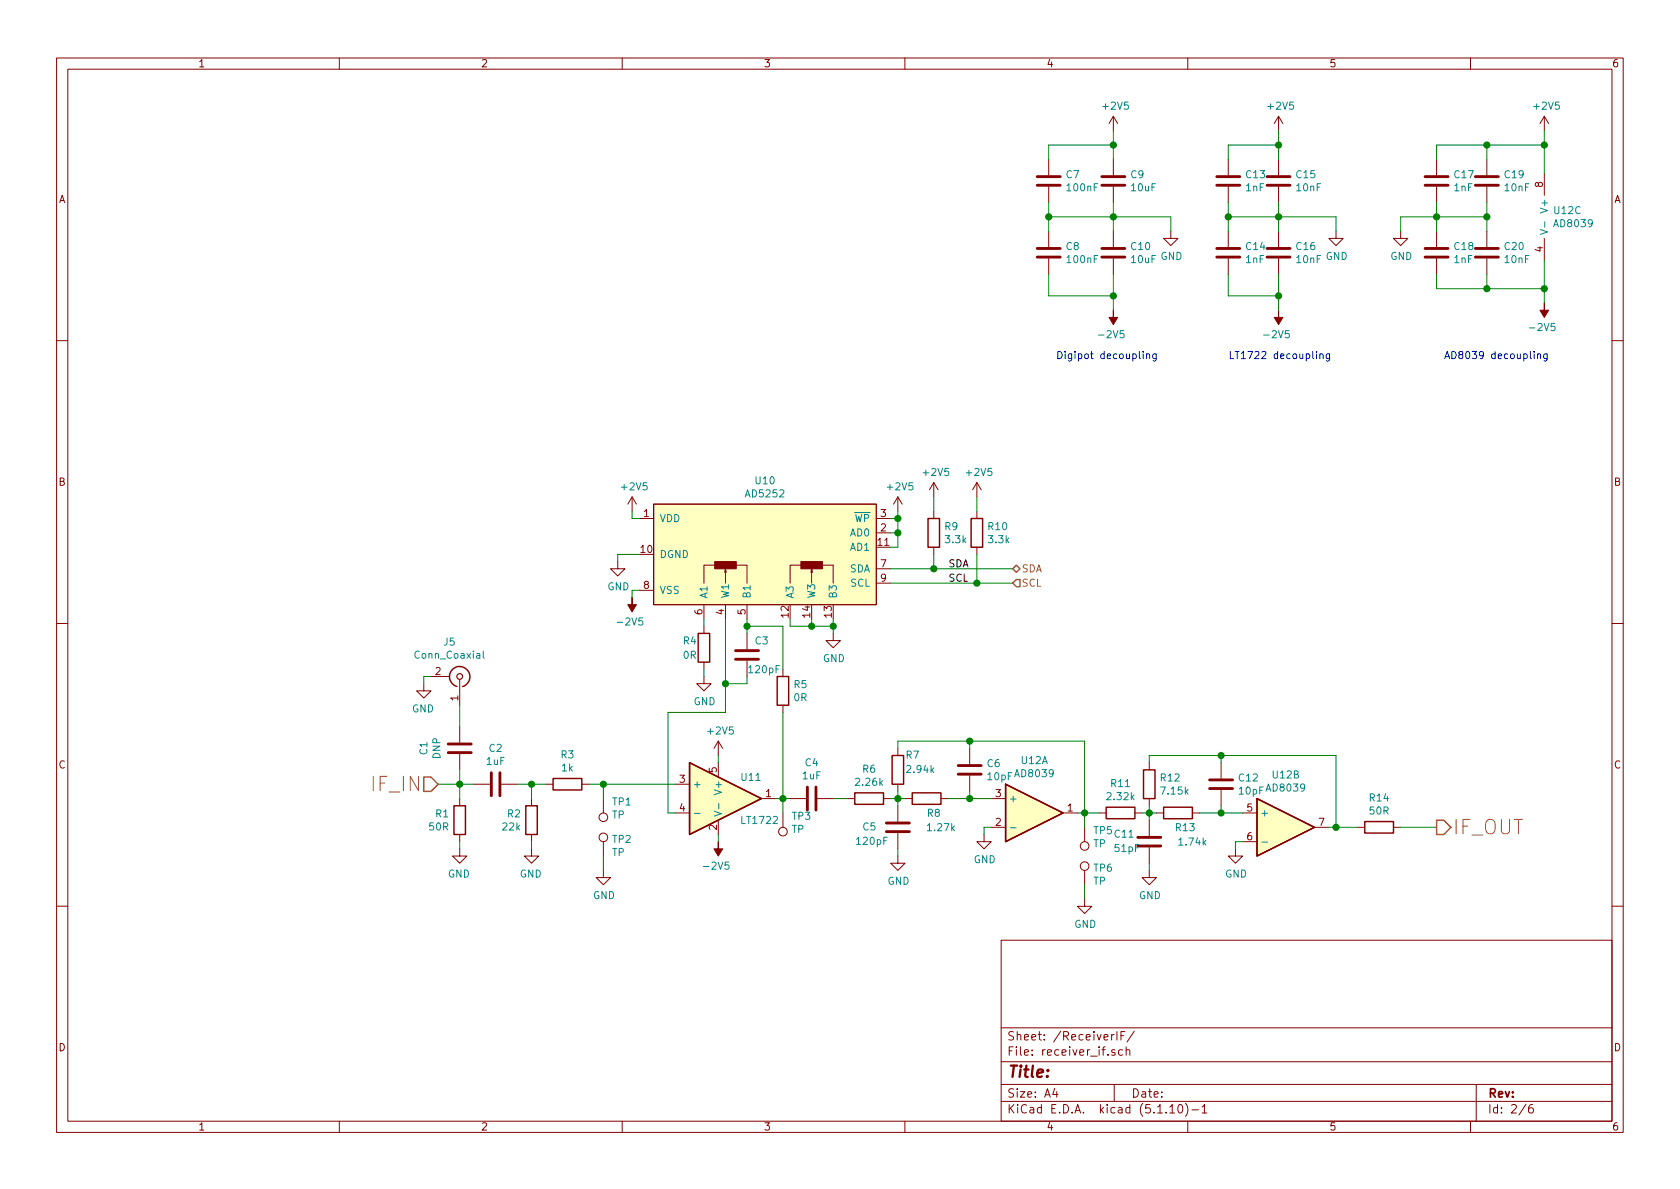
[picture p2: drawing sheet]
EESchema Schematic File Version 4
EELAYER 30 0
EELAYER END
$Descr A4 11693 8268
encoding utf-8
Sheet 2 6
Title ""
Date ""
Rev ""
Comp ""
Comment1 ""
Comment2 ""
Comment3 ""
Comment4 ""
$EndDescr
Text HLabel 3050 5450 0    100  Input ~ 0
IF_IN
$Comp
L Device:R R1
U 1 1
P 3200 5700
F 0 "R1" H 3270 5746 50  0000 L CNN
F 1 "50R" H 3270 5655 50  0000 L CNN
F 2 "Resistor_SMD:R_0603_1608Metric_Pad0.98x0.95mm_HandSolder" V 3130 5700 50  0001 C CNN
F 3 "~" H 3200 5700 50  0001 C CNN
	1    3200 5700
	-1   0    0    -1  
$EndComp
$Comp
L power:GND #PWR06
U 1 1
P 3200 5900
F 0 "#PWR06" H 3200 5650 50  0001 C CNN
F 1 "GND" H 3205 5727 50  0000 C CNN
F 2 "" H 3200 5900 50  0001 C CNN
F 3 "" H 3200 5900 50  0001 C CNN
	1    3200 5900
	-1   0    0    -1  
$EndComp
Wire Wire Line
	3200 5850 3200 5900
Wire Wire Line
	3200 5550 3200 5450
Wire Wire Line
	3200 5450 3050 5450
$Comp
L Device:C C2
U 1 1
P 3450 5450
F 0 "C2" V 3198 5450 50  0000 C CNN
F 1 "1uF" V 3289 5450 50  0000 C CNN
F 2 "Capacitor_SMD:C_0603_1608Metric_Pad1.08x0.95mm_HandSolder" H 3488 5300 50  0001 C CNN
F 3 "~" H 3450 5450 50  0001 C CNN
	1    3450 5450
	0    -1   1    0   
$EndComp
Wire Wire Line
	3200 5450 3300 5450
Connection ~ 3200 5450
$Comp
L Device:R R2
U 1 1
P 3700 5700
F 0 "R2" H 3770 5746 50  0000 L CNN
F 1 "22k" H 3770 5655 50  0000 L CNN
F 2 "Resistor_SMD:R_0603_1608Metric_Pad0.98x0.95mm_HandSolder" V 3630 5700 50  0001 C CNN
F 3 "~" H 3700 5700 50  0001 C CNN
	1    3700 5700
	-1   0    0    -1  
$EndComp
Wire Wire Line
	3700 5450 3700 5550
$Comp
L power:GND #PWR07
U 1 1
P 3700 5900
F 0 "#PWR07" H 3700 5650 50  0001 C CNN
F 1 "GND" H 3705 5727 50  0000 C CNN
F 2 "" H 3700 5900 50  0001 C CNN
F 3 "" H 3700 5900 50  0001 C CNN
	1    3700 5900
	-1   0    0    -1  
$EndComp
Wire Wire Line
	3700 5850 3700 5900
Text HLabel 10000 5750 2    100  Output ~ 0
IF_OUT
Wire Wire Line
	3600 5450 3700 5450
$Comp
L Device:R R3
U 1 1
P 3950 5450
F 0 "R3" V 3743 5450 50  0000 C CNN
F 1 "1k" V 3834 5450 50  0000 C CNN
F 2 "Resistor_SMD:R_0603_1608Metric_Pad0.98x0.95mm_HandSolder" V 3880 5450 50  0001 C CNN
F 3 "~" H 3950 5450 50  0001 C CNN
	1    3950 5450
	0    1    1    0   
$EndComp
Wire Wire Line
	3700 5450 3800 5450
Connection ~ 3700 5450
Wire Wire Line
	4700 5450 4200 5450
$Comp
L power:+2V5 #PWR013
U 1 1
P 5000 5250
F 0 "#PWR013" H 5000 5100 50  0001 C CNN
F 1 "+2V5" H 5015 5423 50  0000 C CNN
F 2 "" H 5000 5250 50  0001 C CNN
F 3 "" H 5000 5250 50  0001 C CNN
	1    5000 5250
	1    0    0    -1  
$EndComp
Wire Wire Line
	5000 5250 5000 5300
$Comp
L power:-2V5 #PWR014
U 1 1
P 5000 5850
F 0 "#PWR014" H 5000 5950 50  0001 C CNN
F 1 "-2V5" H 5015 6023 50  0000 C CNN
F 2 "" H 5000 5850 50  0001 C CNN
F 3 "" H 5000 5850 50  0001 C CNN
	1    5000 5850
	-1   0    0    1   
$EndComp
Wire Wire Line
	5000 5800 5000 5850
Wire Wire Line
	5400 5550 5450 5550
Wire Wire Line
	5450 4350 5200 4350
Wire Wire Line
	5200 4350 5200 4300
Wire Wire Line
	4900 4300 4900 4350
$Comp
L power:GND #PWR012
U 1 1
P 4900 4700
F 0 "#PWR012" H 4900 4450 50  0001 C CNN
F 1 "GND" H 4905 4527 50  0000 C CNN
F 2 "" H 4900 4700 50  0001 C CNN
F 3 "" H 4900 4700 50  0001 C CNN
	1    4900 4700
	1    0    0    -1  
$EndComp
Wire Wire Line
	4900 4650 4900 4700
Wire Wire Line
	5450 4350 5450 4650
Wire Wire Line
	5050 4300 5050 4750
Wire Wire Line
	5050 4950 4650 4950
Wire Wire Line
	4650 4950 4650 5650
Wire Wire Line
	4650 5650 4700 5650
$Comp
L Device:C C3
U 1 1
P 5200 4550
F 0 "C3" H 5250 4650 50  0000 L CNN
F 1 "120pF" H 5200 4450 50  0000 L CNN
F 2 "Capacitor_SMD:C_0603_1608Metric_Pad1.08x0.95mm_HandSolder" H 5238 4400 50  0001 C CNN
F 3 "~" H 5200 4550 50  0001 C CNN
	1    5200 4550
	1    0    0    -1  
$EndComp
Wire Wire Line
	5200 4350 5200 4400
Connection ~ 5200 4350
Wire Wire Line
	5200 4700 5200 4750
Wire Wire Line
	5200 4750 5050 4750
Connection ~ 5050 4750
Wire Wire Line
	5050 4750 5050 4950
$Comp
L Device:C C4
U 1 1
P 5650 5550
F 0 "C4" V 5398 5550 50  0000 C CNN
F 1 "1uF" V 5489 5550 50  0000 C CNN
F 2 "Capacitor_SMD:C_0603_1608Metric_Pad1.08x0.95mm_HandSolder" H 5688 5400 50  0001 C CNN
F 3 "~" H 5650 5550 50  0001 C CNN
	1    5650 5550
	0    1    1    0   
$EndComp
Wire Wire Line
	5500 5550 5450 5550
Connection ~ 5450 5550
$Comp
L Device:R R6
U 1 1
P 6050 5550
F 0 "R6" V 5843 5550 50  0000 C CNN
F 1 "2.26k" V 5934 5550 50  0000 C CNN
F 2 "Resistor_SMD:R_0603_1608Metric_Pad0.98x0.95mm_HandSolder" V 5980 5550 50  0001 C CNN
F 3 "~" H 6050 5550 50  0001 C CNN
	1    6050 5550
	0    1    1    0   
$EndComp
$Comp
L Device:R R8
U 1 1
P 6450 5550
F 0 "R8" V 6550 5600 50  0000 C CNN
F 1 "1.27k" V 6650 5650 50  0000 C CNN
F 2 "Resistor_SMD:R_0603_1608Metric_Pad0.98x0.95mm_HandSolder" V 6380 5550 50  0001 C CNN
F 3 "~" H 6450 5550 50  0001 C CNN
	1    6450 5550
	0    1    1    0   
$EndComp
$Comp
L Device:R R7
U 1 1
P 6250 5350
F 0 "R7" H 6200 5250 50  0000 R CNN
F 1 "2.94k" H 6200 5350 50  0000 R CNN
F 2 "Resistor_SMD:R_0603_1608Metric_Pad0.98x0.95mm_HandSolder" V 6180 5350 50  0001 C CNN
F 3 "~" H 6250 5350 50  0001 C CNN
	1    6250 5350
	-1   0    0    1   
$EndComp
$Comp
L Device:C C5
U 1 1
P 6250 5750
F 0 "C5" H 6500 5750 50  0000 R CNN
F 1 "120pF" H 6550 5850 50  0000 R CNN
F 2 "Capacitor_SMD:C_0603_1608Metric_Pad1.08x0.95mm_HandSolder" H 6288 5600 50  0001 C CNN
F 3 "~" H 6250 5750 50  0001 C CNN
	1    6250 5750
	-1   0    0    1   
$EndComp
Wire Wire Line
	6200 5550 6250 5550
Wire Wire Line
	6250 5500 6250 5550
Connection ~ 6250 5550
Wire Wire Line
	6250 5550 6300 5550
Wire Wire Line
	6250 5550 6250 5600
Wire Wire Line
	6600 5550 6750 5550
$Comp
L power:GND #PWR021
U 1 1
P 6850 5800
F 0 "#PWR021" H 6850 5550 50  0001 C CNN
F 1 "GND" H 6855 5627 50  0000 C CNN
F 2 "" H 6850 5800 50  0001 C CNN
F 3 "" H 6850 5800 50  0001 C CNN
	1    6850 5800
	1    0    0    -1  
$EndComp
Wire Wire Line
	6900 5750 6850 5750
Wire Wire Line
	6850 5750 6850 5800
$Comp
L Device:C C6
U 1 1
P 6750 5350
F 0 "C6" H 6865 5396 50  0000 L CNN
F 1 "10pF" H 6865 5305 50  0000 L CNN
F 2 "Capacitor_SMD:C_0603_1608Metric_Pad1.08x0.95mm_HandSolder" H 6788 5200 50  0001 C CNN
F 3 "~" H 6750 5350 50  0001 C CNN
	1    6750 5350
	1    0    0    -1  
$EndComp
Wire Wire Line
	6750 5500 6750 5550
Connection ~ 6750 5550
Wire Wire Line
	6750 5550 6900 5550
Wire Wire Line
	6250 5200 6250 5150
Wire Wire Line
	6250 5150 6750 5150
Wire Wire Line
	6750 5150 6750 5200
Wire Wire Line
	6750 5150 7550 5150
Wire Wire Line
	7550 5150 7550 5650
Wire Wire Line
	7550 5650 7500 5650
Connection ~ 6750 5150
$Comp
L power:GND #PWR018
U 1 1
P 6250 5950
F 0 "#PWR018" H 6250 5700 50  0001 C CNN
F 1 "GND" H 6255 5777 50  0000 C CNN
F 2 "" H 6250 5950 50  0001 C CNN
F 3 "" H 6250 5950 50  0001 C CNN
	1    6250 5950
	1    0    0    -1  
$EndComp
Wire Wire Line
	6250 5900 6250 5950
$Comp
L Device:R R11
U 1 1
P 7800 5650
F 0 "R11" V 7593 5650 50  0000 C CNN
F 1 "2.32k" V 7684 5650 50  0000 C CNN
F 2 "Resistor_SMD:R_0603_1608Metric_Pad0.98x0.95mm_HandSolder" V 7730 5650 50  0001 C CNN
F 3 "~" H 7800 5650 50  0001 C CNN
	1    7800 5650
	0    1    1    0   
$EndComp
Wire Wire Line
	7650 5650 7550 5650
Connection ~ 7550 5650
$Comp
L Device:R R12
U 1 1
P 8000 5450
F 0 "R12" H 8070 5496 50  0000 L CNN
F 1 "7.15k" H 8070 5405 50  0000 L CNN
F 2 "Resistor_SMD:R_0603_1608Metric_Pad0.98x0.95mm_HandSolder" V 7930 5450 50  0001 C CNN
F 3 "~" H 8000 5450 50  0001 C CNN
	1    8000 5450
	1    0    0    -1  
$EndComp
$Comp
L Device:R R13
U 1 1
P 8200 5650
F 0 "R13" V 8300 5700 50  0000 C CNN
F 1 "1.74k" V 8400 5750 50  0000 C CNN
F 2 "Resistor_SMD:R_0603_1608Metric_Pad0.98x0.95mm_HandSolder" V 8130 5650 50  0001 C CNN
F 3 "~" H 8200 5650 50  0001 C CNN
	1    8200 5650
	0    1    1    0   
$EndComp
$Comp
L Device:C C11
U 1 1
P 8000 5850
F 0 "C11" H 8250 5800 50  0000 R CNN
F 1 "51pF" H 8250 5900 50  0000 R CNN
F 2 "Capacitor_SMD:C_0603_1608Metric_Pad1.08x0.95mm_HandSolder" H 8038 5700 50  0001 C CNN
F 3 "~" H 8000 5850 50  0001 C CNN
	1    8000 5850
	-1   0    0    1   
$EndComp
$Comp
L Device:C C12
U 1 1
P 8500 5450
F 0 "C12" H 8615 5496 50  0000 L CNN
F 1 "10pF" H 8615 5405 50  0000 L CNN
F 2 "Capacitor_SMD:C_0603_1608Metric_Pad1.08x0.95mm_HandSolder" H 8538 5300 50  0001 C CNN
F 3 "~" H 8500 5450 50  0001 C CNN
	1    8500 5450
	1    0    0    -1  
$EndComp
Wire Wire Line
	8650 5650 8500 5650
Wire Wire Line
	8500 5600 8500 5650
Connection ~ 8500 5650
Wire Wire Line
	8500 5650 8350 5650
Wire Wire Line
	7950 5650 8000 5650
Wire Wire Line
	8000 5700 8000 5650
Connection ~ 8000 5650
Wire Wire Line
	8000 5650 8050 5650
Wire Wire Line
	8000 5650 8000 5600
$Comp
L power:GND #PWR025
U 1 1
P 8000 6050
F 0 "#PWR025" H 8000 5800 50  0001 C CNN
F 1 "GND" H 8005 5877 50  0000 C CNN
F 2 "" H 8000 6050 50  0001 C CNN
F 3 "" H 8000 6050 50  0001 C CNN
	1    8000 6050
	1    0    0    -1  
$EndComp
$Comp
L power:GND #PWR027
U 1 1
P 8600 5900
F 0 "#PWR027" H 8600 5650 50  0001 C CNN
F 1 "GND" H 8605 5727 50  0000 C CNN
F 2 "" H 8600 5900 50  0001 C CNN
F 3 "" H 8600 5900 50  0001 C CNN
	1    8600 5900
	1    0    0    -1  
$EndComp
Wire Wire Line
	8650 5850 8600 5850
Wire Wire Line
	8600 5850 8600 5900
Wire Wire Line
	8000 6000 8000 6050
Wire Wire Line
	8000 5300 8000 5250
Wire Wire Line
	8000 5250 8500 5250
Wire Wire Line
	9300 5250 9300 5750
Wire Wire Line
	9300 5750 9250 5750
Wire Wire Line
	8500 5300 8500 5250
Connection ~ 8500 5250
Wire Wire Line
	8500 5250 9300 5250
Wire Wire Line
	9300 5750 9450 5750
Connection ~ 9300 5750
$Comp
L power:-2V5 #PWR011
U 1 1
P 4400 4150
F 0 "#PWR011" H 4400 4250 50  0001 C CNN
F 1 "-2V5" H 4415 4323 50  0000 C CNN
F 2 "" H 4400 4150 50  0001 C CNN
F 3 "" H 4400 4150 50  0001 C CNN
	1    4400 4150
	-1   0    0    1   
$EndComp
Wire Wire Line
	4450 4100 4400 4100
Wire Wire Line
	4400 4100 4400 4150
$Comp
L power:+2V5 #PWR010
U 1 1
P 4400 3550
F 0 "#PWR010" H 4400 3400 50  0001 C CNN
F 1 "+2V5" H 4415 3723 50  0000 C CNN
F 2 "" H 4400 3550 50  0001 C CNN
F 3 "" H 4400 3550 50  0001 C CNN
	1    4400 3550
	1    0    0    -1  
$EndComp
Wire Wire Line
	4450 3600 4400 3600
Wire Wire Line
	4400 3600 4400 3550
$Comp
L power:GND #PWR09
U 1 1
P 4300 3900
F 0 "#PWR09" H 4300 3650 50  0001 C CNN
F 1 "GND" H 4305 3727 50  0000 C CNN
F 2 "" H 4300 3900 50  0001 C CNN
F 3 "" H 4300 3900 50  0001 C CNN
	1    4300 3900
	1    0    0    -1  
$EndComp
Wire Wire Line
	4450 3850 4300 3850
Wire Wire Line
	4300 3850 4300 3900
$Comp
L own:LT1722 U11
U 1 1
P 5100 5550
F 0 "U11" H 5150 5700 50  0000 L CNN
F 1 "LT1722" H 5150 5400 50  0000 L CNN
F 2 "Package_TO_SOT_SMD:SOT-23-5_HandSoldering" H 5100 5550 50  0001 C CNN
F 3 "~" H 5100 5550 50  0001 C CNN
	1    5100 5550
	1    0    0    -1  
$EndComp
$Comp
L own:AD8039 U12
U 1 1
P 7200 5650
F 0 "U12" H 7200 6017 50  0000 C CNN
F 1 "AD8039" H 7200 5926 50  0000 C CNN
F 2 "Package_SO:SOIC-8_3.9x4.9mm_P1.27mm" H 7200 5650 50  0001 C CNN
F 3 "~" H 7200 5650 50  0001 C CNN
	1    7200 5650
	1    0    0    -1  
$EndComp
$Comp
L own:AD8039 U12
U 2 1
P 8950 5750
F 0 "U12" H 8950 6117 50  0000 C CNN
F 1 "AD8039" H 8950 6026 50  0000 C CNN
F 2 "Package_SO:SOIC-8_3.9x4.9mm_P1.27mm" H 8950 5750 50  0001 C CNN
F 3 "~" H 8950 5750 50  0001 C CNN
	2    8950 5750
	1    0    0    -1  
$EndComp
$Comp
L own:AD8039 U12
U 3 1
P 10850 1500
F 0 "U12" H 10808 1546 50  0000 L CNN
F 1 "AD8039" H 10808 1455 50  0000 L CNN
F 2 "Package_SO:SOIC-8_3.9x4.9mm_P1.27mm" H 10850 1500 50  0001 C CNN
F 3 "~" H 10850 1500 50  0001 C CNN
	3    10850 1500
	1    0    0    -1  
$EndComp
$Comp
L power:+2V5 #PWR017
U 1 1
P 6250 3550
F 0 "#PWR017" H 6250 3400 50  0001 C CNN
F 1 "+2V5" H 6265 3723 50  0000 C CNN
F 2 "" H 6250 3550 50  0001 C CNN
F 3 "" H 6250 3550 50  0001 C CNN
	1    6250 3550
	1    0    0    -1  
$EndComp
Wire Wire Line
	6250 3550 6250 3600
Wire Wire Line
	6250 3800 6200 3800
Wire Wire Line
	6200 3700 6250 3700
Connection ~ 6250 3700
Wire Wire Line
	6250 3700 6250 3800
Wire Wire Line
	6200 3600 6250 3600
Connection ~ 6250 3600
Wire Wire Line
	6250 3600 6250 3700
Wire Wire Line
	5500 4300 5500 4350
Wire Wire Line
	5500 4350 5650 4350
Wire Wire Line
	5800 4350 5800 4300
Wire Wire Line
	5650 4300 5650 4350
Connection ~ 5650 4350
Wire Wire Line
	5650 4350 5800 4350
$Comp
L power:GND #PWR016
U 1 1
P 5800 4400
F 0 "#PWR016" H 5800 4150 50  0001 C CNN
F 1 "GND" H 5805 4227 50  0000 C CNN
F 2 "" H 5800 4400 50  0001 C CNN
F 3 "" H 5800 4400 50  0001 C CNN
	1    5800 4400
	1    0    0    -1  
$EndComp
Wire Wire Line
	5800 4350 5800 4400
Connection ~ 5800 4350
Wire Wire Line
	5450 4950 5450 5550
$Comp
L Device:R R5
U 1 1
P 5450 4800
F 0 "R5" H 5520 4846 50  0000 L CNN
F 1 "0R" H 5520 4755 50  0000 L CNN
F 2 "Resistor_SMD:R_0603_1608Metric_Pad0.98x0.95mm_HandSolder" V 5380 4800 50  0001 C CNN
F 3 "~" H 5450 4800 50  0001 C CNN
	1    5450 4800
	1    0    0    -1  
$EndComp
$Comp
L power:+2V5 #PWR032
U 1 1
P 10750 900
F 0 "#PWR032" H 10750 750 50  0001 C CNN
F 1 "+2V5" H 10765 1073 50  0000 C CNN
F 2 "" H 10750 900 50  0001 C CNN
F 3 "" H 10750 900 50  0001 C CNN
	1    10750 900 
	1    0    0    -1  
$EndComp
$Comp
L power:-2V5 #PWR033
U 1 1
P 10750 2100
F 0 "#PWR033" H 10750 2200 50  0001 C CNN
F 1 "-2V5" H 10765 2273 50  0000 C CNN
F 2 "" H 10750 2100 50  0001 C CNN
F 3 "" H 10750 2100 50  0001 C CNN
	1    10750 2100
	-1   0    0    1   
$EndComp
$Comp
L Device:C C20
U 1 1
P 10350 1750
F 0 "C20" H 10465 1796 50  0000 L CNN
F 1 "10nF" H 10465 1705 50  0000 L CNN
F 2 "Capacitor_SMD:C_0603_1608Metric_Pad1.08x0.95mm_HandSolder" H 10388 1600 50  0001 C CNN
F 3 "~" H 10350 1750 50  0001 C CNN
	1    10350 1750
	1    0    0    -1  
$EndComp
Wire Wire Line
	10000 1500 10000 1600
Wire Wire Line
	10350 1900 10350 2000
Wire Wire Line
	10000 1900 10000 2000
Wire Wire Line
	10000 2000 10350 2000
$Comp
L Device:C C18
U 1 1
P 10000 1750
F 0 "C18" H 10115 1796 50  0000 L CNN
F 1 "1nF" H 10115 1705 50  0000 L CNN
F 2 "Capacitor_SMD:C_0603_1608Metric_Pad1.08x0.95mm_HandSolder" H 10038 1600 50  0001 C CNN
F 3 "~" H 10000 1750 50  0001 C CNN
	1    10000 1750
	1    0    0    -1  
$EndComp
$Comp
L Device:C C16
U 1 1
P 8900 1750
F 0 "C16" H 9015 1796 50  0000 L CNN
F 1 "10nF" H 9015 1705 50  0000 L CNN
F 2 "Capacitor_SMD:C_0603_1608Metric_Pad1.08x0.95mm_HandSolder" H 8938 1600 50  0001 C CNN
F 3 "~" H 8900 1750 50  0001 C CNN
	1    8900 1750
	1    0    0    -1  
$EndComp
Wire Wire Line
	8900 1900 8900 2050
Wire Wire Line
	8550 1900 8550 2050
Wire Wire Line
	8550 2050 8900 2050
$Comp
L Device:C C14
U 1 1
P 8550 1750
F 0 "C14" H 8665 1796 50  0000 L CNN
F 1 "1nF" H 8665 1705 50  0000 L CNN
F 2 "Capacitor_SMD:C_0603_1608Metric_Pad1.08x0.95mm_HandSolder" H 8588 1600 50  0001 C CNN
F 3 "~" H 8550 1750 50  0001 C CNN
	1    8550 1750
	1    0    0    -1  
$EndComp
Connection ~ 8900 2050
Wire Wire Line
	8900 2050 8900 2150
$Comp
L power:-2V5 #PWR029
U 1 1
P 8900 2150
F 0 "#PWR029" H 8900 2250 50  0001 C CNN
F 1 "-2V5" H 8915 2323 50  0000 C CNN
F 2 "" H 8900 2150 50  0001 C CNN
F 3 "" H 8900 2150 50  0001 C CNN
	1    8900 2150
	-1   0    0    1   
$EndComp
Wire Wire Line
	8900 1600 8900 1500
Wire Wire Line
	8900 1500 8550 1500
Wire Wire Line
	8550 1500 8550 1600
Connection ~ 8550 1500
Connection ~ 8900 1500
Wire Wire Line
	8900 1500 8900 1400
$Comp
L Device:C C15
U 1 1
P 8900 1250
F 0 "C15" H 9015 1296 50  0000 L CNN
F 1 "10nF" H 9015 1205 50  0000 L CNN
F 2 "Capacitor_SMD:C_0603_1608Metric_Pad1.08x0.95mm_HandSolder" H 8938 1100 50  0001 C CNN
F 3 "~" H 8900 1250 50  0001 C CNN
	1    8900 1250
	1    0    0    -1  
$EndComp
Wire Wire Line
	8550 1500 8550 1400
$Comp
L Device:C C13
U 1 1
P 8550 1250
F 0 "C13" H 8665 1296 50  0000 L CNN
F 1 "1nF" H 8665 1205 50  0000 L CNN
F 2 "Capacitor_SMD:C_0603_1608Metric_Pad1.08x0.95mm_HandSolder" H 8588 1100 50  0001 C CNN
F 3 "~" H 8550 1250 50  0001 C CNN
	1    8550 1250
	1    0    0    -1  
$EndComp
Wire Wire Line
	8900 900  8900 1000
$Comp
L power:+2V5 #PWR028
U 1 1
P 8900 900
F 0 "#PWR028" H 8900 750 50  0001 C CNN
F 1 "+2V5" H 8915 1073 50  0000 C CNN
F 2 "" H 8900 900 50  0001 C CNN
F 3 "" H 8900 900 50  0001 C CNN
	1    8900 900 
	1    0    0    -1  
$EndComp
Wire Wire Line
	8900 1000 8550 1000
Wire Wire Line
	8900 1000 8900 1100
Connection ~ 8900 1000
Wire Wire Line
	8550 1000 8550 1100
Wire Wire Line
	8900 1500 9300 1500
Wire Wire Line
	9300 1500 9300 1600
$Comp
L power:GND #PWR030
U 1 1
P 9300 1600
F 0 "#PWR030" H 9300 1350 50  0001 C CNN
F 1 "GND" H 9305 1427 50  0000 C CNN
F 2 "" H 9300 1600 50  0001 C CNN
F 3 "" H 9300 1600 50  0001 C CNN
	1    9300 1600
	1    0    0    -1  
$EndComp
Wire Wire Line
	10750 900  10750 1000
Wire Wire Line
	10750 1800 10750 2000
$Comp
L Device:C C19
U 1 1
P 10350 1250
F 0 "C19" H 10465 1296 50  0000 L CNN
F 1 "10nF" H 10465 1205 50  0000 L CNN
F 2 "Capacitor_SMD:C_0603_1608Metric_Pad1.08x0.95mm_HandSolder" H 10388 1100 50  0001 C CNN
F 3 "~" H 10350 1250 50  0001 C CNN
	1    10350 1250
	1    0    0    -1  
$EndComp
Wire Wire Line
	10350 1000 10350 1100
Wire Wire Line
	10350 1000 10000 1000
Wire Wire Line
	10000 1000 10000 1100
Wire Wire Line
	10000 1400 10000 1500
$Comp
L Device:C C17
U 1 1
P 10000 1250
F 0 "C17" H 10115 1296 50  0000 L CNN
F 1 "1nF" H 10115 1205 50  0000 L CNN
F 2 "Capacitor_SMD:C_0603_1608Metric_Pad1.08x0.95mm_HandSolder" H 10038 1100 50  0001 C CNN
F 3 "~" H 10000 1250 50  0001 C CNN
	1    10000 1250
	1    0    0    -1  
$EndComp
Wire Wire Line
	10350 1000 10750 1000
Connection ~ 10350 1000
Connection ~ 10750 1000
Wire Wire Line
	10750 1000 10750 1200
Wire Wire Line
	10350 2000 10750 2000
Connection ~ 10350 2000
Connection ~ 10750 2000
Wire Wire Line
	10750 2000 10750 2100
Wire Wire Line
	10000 1500 10350 1500
Wire Wire Line
	10350 1500 10350 1600
Connection ~ 10000 1500
Wire Wire Line
	10350 1500 10350 1400
Connection ~ 10350 1500
$Comp
L power:GND #PWR031
U 1 1
P 9750 1600
F 0 "#PWR031" H 9750 1350 50  0001 C CNN
F 1 "GND" H 9755 1427 50  0000 C CNN
F 2 "" H 9750 1600 50  0001 C CNN
F 3 "" H 9750 1600 50  0001 C CNN
	1    9750 1600
	1    0    0    -1  
$EndComp
Wire Wire Line
	10000 1500 9750 1500
Wire Wire Line
	9750 1500 9750 1600
Wire Wire Line
	6200 3950 6500 3950
Wire Wire Line
	6200 4050 6800 4050
$Comp
L power:+2V5 #PWR019
U 1 1
P 6500 3450
F 0 "#PWR019" H 6500 3300 50  0001 C CNN
F 1 "+2V5" H 6515 3623 50  0000 C CNN
F 2 "" H 6500 3450 50  0001 C CNN
F 3 "" H 6500 3450 50  0001 C CNN
	1    6500 3450
	1    0    0    -1  
$EndComp
$Comp
L power:+2V5 #PWR020
U 1 1
P 6800 3450
F 0 "#PWR020" H 6800 3300 50  0001 C CNN
F 1 "+2V5" H 6815 3623 50  0000 C CNN
F 2 "" H 6800 3450 50  0001 C CNN
F 3 "" H 6800 3450 50  0001 C CNN
	1    6800 3450
	1    0    0    -1  
$EndComp
$Comp
L Device:R R9
U 1 1
P 6500 3700
F 0 "R9" H 6570 3746 50  0000 L CNN
F 1 "3.3k" H 6570 3655 50  0000 L CNN
F 2 "Resistor_SMD:R_0603_1608Metric_Pad0.98x0.95mm_HandSolder" V 6430 3700 50  0001 C CNN
F 3 "~" H 6500 3700 50  0001 C CNN
	1    6500 3700
	1    0    0    -1  
$EndComp
Wire Wire Line
	6500 3850 6500 3950
Connection ~ 6500 3950
Wire Wire Line
	6500 3950 7050 3950
Wire Wire Line
	6500 3450 6500 3550
$Comp
L Device:R R10
U 1 1
P 6800 3700
F 0 "R10" H 6870 3746 50  0000 L CNN
F 1 "3.3k" H 6870 3655 50  0000 L CNN
F 2 "Resistor_SMD:R_0603_1608Metric_Pad0.98x0.95mm_HandSolder" V 6730 3700 50  0001 C CNN
F 3 "~" H 6800 3700 50  0001 C CNN
	1    6800 3700
	1    0    0    -1  
$EndComp
Wire Wire Line
	6800 3450 6800 3550
Wire Wire Line
	6800 3850 6800 4050
Connection ~ 6800 4050
Wire Wire Line
	6800 4050 7050 4050
$Comp
L Device:C C10
U 1 1
P 7750 1750
F 0 "C10" H 7865 1796 50  0000 L CNN
F 1 "10uF" H 7865 1705 50  0000 L CNN
F 2 "Capacitor_SMD:C_0603_1608Metric_Pad1.08x0.95mm_HandSolder" H 7788 1600 50  0001 C CNN
F 3 "~" H 7750 1750 50  0001 C CNN
	1    7750 1750
	1    0    0    -1  
$EndComp
Wire Wire Line
	7750 1900 7750 2050
Wire Wire Line
	7300 1900 7300 2050
Wire Wire Line
	7300 2050 7750 2050
$Comp
L Device:C C8
U 1 1
P 7300 1750
F 0 "C8" H 7415 1796 50  0000 L CNN
F 1 "100nF" H 7415 1705 50  0000 L CNN
F 2 "Capacitor_SMD:C_0603_1608Metric_Pad1.08x0.95mm_HandSolder" H 7338 1600 50  0001 C CNN
F 3 "~" H 7300 1750 50  0001 C CNN
	1    7300 1750
	1    0    0    -1  
$EndComp
Connection ~ 7750 2050
Wire Wire Line
	7750 2050 7750 2150
$Comp
L power:-2V5 #PWR024
U 1 1
P 7750 2150
F 0 "#PWR024" H 7750 2250 50  0001 C CNN
F 1 "-2V5" H 7765 2323 50  0000 C CNN
F 2 "" H 7750 2150 50  0001 C CNN
F 3 "" H 7750 2150 50  0001 C CNN
	1    7750 2150
	-1   0    0    1   
$EndComp
Wire Wire Line
	7750 1600 7750 1500
Wire Wire Line
	7750 1500 7300 1500
Wire Wire Line
	7300 1500 7300 1600
Connection ~ 7300 1500
Connection ~ 7750 1500
Wire Wire Line
	7750 1500 7750 1400
$Comp
L Device:C C9
U 1 1
P 7750 1250
F 0 "C9" H 7865 1296 50  0000 L CNN
F 1 "10uF" H 7865 1205 50  0000 L CNN
F 2 "Capacitor_SMD:C_0603_1608Metric_Pad1.08x0.95mm_HandSolder" H 7788 1100 50  0001 C CNN
F 3 "~" H 7750 1250 50  0001 C CNN
	1    7750 1250
	1    0    0    -1  
$EndComp
Wire Wire Line
	7300 1500 7300 1400
$Comp
L Device:C C7
U 1 1
P 7300 1250
F 0 "C7" H 7415 1296 50  0000 L CNN
F 1 "100nF" H 7415 1205 50  0000 L CNN
F 2 "Capacitor_SMD:C_0603_1608Metric_Pad1.08x0.95mm_HandSolder" H 7338 1100 50  0001 C CNN
F 3 "~" H 7300 1250 50  0001 C CNN
	1    7300 1250
	1    0    0    -1  
$EndComp
Wire Wire Line
	7750 900  7750 1000
$Comp
L power:+2V5 #PWR023
U 1 1
P 7750 900
F 0 "#PWR023" H 7750 750 50  0001 C CNN
F 1 "+2V5" H 7765 1073 50  0000 C CNN
F 2 "" H 7750 900 50  0001 C CNN
F 3 "" H 7750 900 50  0001 C CNN
	1    7750 900 
	1    0    0    -1  
$EndComp
Wire Wire Line
	7750 1000 7300 1000
Wire Wire Line
	7750 1000 7750 1100
Connection ~ 7750 1000
Wire Wire Line
	7300 1000 7300 1100
Wire Wire Line
	7750 1500 8150 1500
Wire Wire Line
	8150 1500 8150 1600
$Comp
L power:GND #PWR026
U 1 1
P 8150 1600
F 0 "#PWR026" H 8150 1350 50  0001 C CNN
F 1 "GND" H 8155 1427 50  0000 C CNN
F 2 "" H 8150 1600 50  0001 C CNN
F 3 "" H 8150 1600 50  0001 C CNN
	1    8150 1600
	1    0    0    -1  
$EndComp
Text Notes 7350 2500 0    50   ~ 0
Digipot decoupling
Text Notes 8550 2500 0    50   ~ 0
LT1722 decoupling
Text Notes 10050 2500 0    50   ~ 0
AD8039 decoupling
Wire Wire Line
	4200 5450 4200 5550
Connection ~ 4200 5450
Wire Wire Line
	4200 5450 4100 5450
Wire Wire Line
	5450 5550 5450 5650
$Comp
L power:GND #PWR022
U 1 1
P 7550 6250
F 0 "#PWR022" H 7550 6000 50  0001 C CNN
F 1 "GND" H 7555 6077 50  0000 C CNN
F 2 "" H 7550 6250 50  0001 C CNN
F 3 "" H 7550 6250 50  0001 C CNN
	1    7550 6250
	1    0    0    -1  
$EndComp
Wire Wire Line
	7550 6150 7550 6250
Wire Wire Line
	7550 5750 7550 5650
Wire Wire Line
	5800 5550 5900 5550
$Comp
L Device:C C?
U 1 1
P 3200 5200
AR Path="/60524BC3/60855A76" Ref="C?"  Part="1" 
AR Path="/605249CC/60855A76" Ref="C1"  Part="1" 
F 0 "C1" V 2948 5200 50  0000 C CNN
F 1 "DNP" V 3039 5200 50  0000 C CNN
F 2 "Capacitor_SMD:C_0603_1608Metric_Pad1.08x0.95mm_HandSolder" H 3238 5050 50  0001 C CNN
F 3 "~" H 3200 5200 50  0001 C CNN
	1    3200 5200
	1    0    0    1   
$EndComp
$Comp
L Connector:Conn_Coaxial J?
U 1 1
P 3200 4700
AR Path="/60524BC3/60855A7C" Ref="J?"  Part="1" 
AR Path="/605249CC/60855A7C" Ref="J5"  Part="1" 
F 0 "J5" V 3437 4629 50  0000 C CNN
F 1 "Conn_Coaxial" V 3346 4629 50  0000 C CNN
F 2 "Connector_Coaxial:SMA_Amphenol_132134-11_Vertical" H 3200 4700 50  0001 C CNN
F 3 " ~" H 3200 4700 50  0001 C CNN
	1    3200 4700
	0    1    -1   0   
$EndComp
$Comp
L power:GND #PWR?
U 1 1
P 2950 4750
AR Path="/60524BC3/60855A82" Ref="#PWR?"  Part="1" 
AR Path="/605249CC/60855A82" Ref="#PWR05"  Part="1" 
F 0 "#PWR05" H 2950 4500 50  0001 C CNN
F 1 "GND" H 2955 4577 50  0000 C CNN
F 2 "" H 2950 4750 50  0001 C CNN
F 3 "" H 2950 4750 50  0001 C CNN
	1    2950 4750
	-1   0    0    -1  
$EndComp
Wire Wire Line
	2950 4750 2950 4700
Wire Wire Line
	2950 4700 3000 4700
Wire Wire Line
	3200 4900 3200 5050
Wire Wire Line
	3200 5350 3200 5450
Wire Wire Line
	4200 5950 4200 6050
$Comp
L power:GND #PWR08
U 1 1
P 4200 6050
F 0 "#PWR08" H 4200 5800 50  0001 C CNN
F 1 "GND" H 4205 5877 50  0000 C CNN
F 2 "" H 4200 6050 50  0001 C CNN
F 3 "" H 4200 6050 50  0001 C CNN
	1    4200 6050
	1    0    0    -1  
$EndComp
$Comp
L Connector:TestPoint TP1
U 1 1
P 4200 5550
F 0 "TP1" H 4142 5576 50  0000 R CNN
F 1 "TP" H 4142 5667 50  0000 R CNN
F 2 "TestPoint:TestPoint_Pad_D2.0mm" H 4400 5550 50  0001 C CNN
F 3 "~" H 4400 5550 50  0001 C CNN
	1    4200 5550
	-1   0    0    1   
$EndComp
$Comp
L Connector:TestPoint TP2
U 1 1
P 4200 5950
F 0 "TP2" H 4258 6068 50  0000 L CNN
F 1 "TP" H 4258 5977 50  0000 L CNN
F 2 "TestPoint:TestPoint_Pad_D2.0mm" H 4400 5950 50  0001 C CNN
F 3 "~" H 4400 5950 50  0001 C CNN
	1    4200 5950
	1    0    0    -1  
$EndComp
$Comp
L Connector:TestPoint TP3
U 1 1
P 5450 5650
F 0 "TP3" H 5392 5676 50  0000 R CNN
F 1 "TP" H 5392 5767 50  0000 R CNN
F 2 "TestPoint:TestPoint_Pad_D2.0mm" H 5650 5650 50  0001 C CNN
F 3 "~" H 5650 5650 50  0001 C CNN
	1    5450 5650
	-1   0    0    1   
$EndComp
$Comp
L Connector:TestPoint TP5
U 1 1
P 7550 5750
F 0 "TP5" H 7492 5776 50  0000 R CNN
F 1 "TP" H 7492 5867 50  0000 R CNN
F 2 "TestPoint:TestPoint_Pad_D2.0mm" H 7750 5750 50  0001 C CNN
F 3 "~" H 7750 5750 50  0001 C CNN
	1    7550 5750
	-1   0    0    1   
$EndComp
$Comp
L Connector:TestPoint TP6
U 1 1
P 7550 6150
F 0 "TP6" H 7608 6268 50  0000 L CNN
F 1 "TP" H 7608 6177 50  0000 L CNN
F 2 "TestPoint:TestPoint_Pad_D2.0mm" H 7750 6150 50  0001 C CNN
F 3 "~" H 7750 6150 50  0001 C CNN
	1    7550 6150
	1    0    0    -1  
$EndComp
$Comp
L Device:R R4
U 1 1
P 4900 4500
F 0 "R4" H 4750 4550 50  0000 L CNN
F 1 "0R" H 4750 4450 50  0000 L CNN
F 2 "Resistor_SMD:R_0603_1608Metric_Pad0.98x0.95mm_HandSolder" V 4830 4500 50  0001 C CNN
F 3 "~" H 4900 4500 50  0001 C CNN
	1    4900 4500
	1    0    0    -1  
$EndComp
$Comp
L Device:R R14
U 1 1
P 9600 5750
F 0 "R14" V 9393 5750 50  0000 C CNN
F 1 "50R" V 9484 5750 50  0000 C CNN
F 2 "Resistor_SMD:R_0603_1608Metric_Pad0.98x0.95mm_HandSolder" V 9530 5750 50  0001 C CNN
F 3 "~" H 9600 5750 50  0001 C CNN
	1    9600 5750
	0    1    1    0   
$EndComp
Wire Wire Line
	9750 5750 10000 5750
Text Label 6600 3950 0    50   ~ 0
SDA
Text Label 6600 4050 0    50   ~ 0
SCL
Text HLabel 7050 3950 2    50   BiDi ~ 0
SDA
Text HLabel 7050 4050 2    50   Input ~ 0
SCL
$Comp
L own:AD5252 U10
U 1 1
P 4850 4000
F 0 "U10" H 5325 4665 50  0000 C CNN
F 1 "AD5252" H 5325 4574 50  0000 C CNN
F 2 "Package_SO:TSSOP-14_4.4x5mm_P0.65mm" H 4250 3450 50  0001 C CNN
F 3 "" H 4250 3450 50  0001 C CNN
	1    4850 4000
	1    0    0    -1  
$EndComp
$EndSCHEMATC
